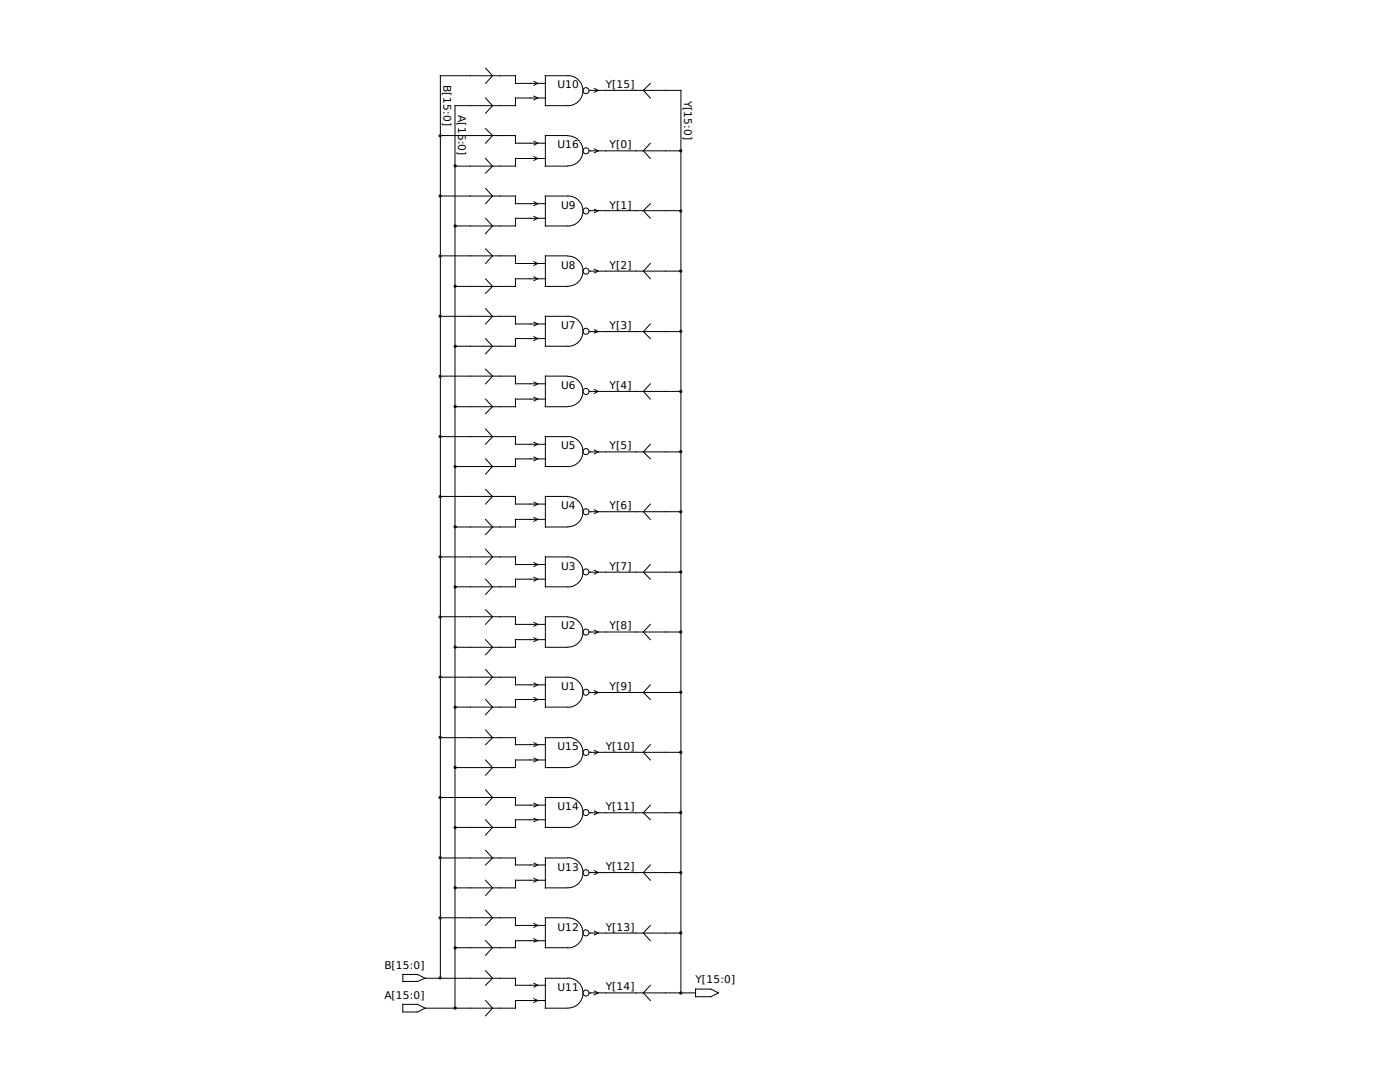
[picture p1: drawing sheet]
<svg xmlns="http://www.w3.org/2000/svg" width="279mm" height="216mm" viewBox="0 0 279 216" stroke-linecap="round" stroke-linejoin="round" font-family="sans-serif">
<g fill="none" stroke="#000" stroke-width=".2">
<path d="M96.9 19.6l1.4 1.5-1.4 1.5M96.9 13.6l1.4 1.5-1.4 1.5M106.6 19.2l.7 .4-.7 .3M106.6 16.3l.7 .3-.7 .4M108.8 16.6h-5.9v-1.5h-15v180.1M108.8 19.6h-5.9v1.5h-12.1v180.1M113.3 15.1h-4.5v6h4.5M113.3 15.1a3 3 0 0 1 3 3 3 3 0 0 1-3 3M117.6 18h18.3v180.1M118.6 17.7l.8 .3-.8 .4M129.8 16.6l-1.4 1.4 1.4 1.6M87.9 27.1h15v1.5h5.9"/>
<path d="M87.9 39.1h15v1.5h5.9M96.9 31.6l1.4 1.5-1.4 1.4M96.9 37.6l1.4 1.5-1.4 1.5M96.9 25.7l1.4 1.4-1.4 1.5M106.6 31.2l.7 .4-.7 .4M106.6 28.2l.7 .4-.7 .4M108.8 31.6h-5.9v1.5h-12.1M113.3 27.1h-4.5v6h4.5M113.3 39.1h-4.5v6h4.5M113.3 27.1a3 3 0 0 1 3 3 3 3 0 0 1-3 3M113.3 39.1a3 3 0 0 1 3 3 3 3 0 0 1-3 3M117.6 30.1h18.3"/>
<path d="M118.6 29.7l.8 .4-.8 .4M129.8 28.6l-1.4 1.5 1.4 1.5M87.9 51.1h15v1.5h5.9M96.9 49.7l1.4 1.4-1.4 1.5M96.9 43.6l1.4 1.5-1.4 1.5M96.9 55.6l1.4 1.6-1.4 1.3M106.6 55.2l.7 .4-.7 .4M106.6 52.2l.7 .4-.7 .4M106.6 43.2l.7 .4-.7 .3M106.6 40.3l.7 .3-.7 .4M108.8 55.6h-5.9v1.6h-12.1M108.8 43.6h-5.9v1.5h-12.1"/>
<path d="M113.3 51.1h-4.5v6.1h4.5M113.3 51.1a3 3 0 0 1 3 3 3 3 0 0 1-3 3M117.6 54.1h18.3M117.6 42h18.3M118.6 53.7l.8 .4-.8 .4M118.6 41.8l.8 .2-.8 .4M129.8 52.6l-1.4 1.5 1.4 1.5M129.8 40.6l-1.4 1.4 1.4 1.6M87.9 75.1h15v1.5h5.9M87.9 63.1h15v1.5h5.9M96.9 73.7l1.4 1.4-1.4 1.5M96.9 61.6l1.4 1.5-1.4 1.5"/>
<path d="M96.9 79.6l1.4 1.6-1.4 1.4M96.9 67.6l1.4 1.5-1.4 1.5M106.6 79.2l.7 .4-.7 .4M106.6 76.2l.7 .4-.7 .4M106.6 67.2l.7 .4-.7 .3M106.6 64.3l.7 .3-.7 .4M108.8 79.6h-5.9v1.6h-12.1M108.8 67.6h-5.9v1.5h-12.1M113.3 63.1h-4.5v6h4.5M113.3 75.1h-4.5v6.1h4.5M113.3 75.1a3 3 0 0 1 3 3 3 3 0 0 1-3 3M113.3 63.1a3 3 0 0 1 3 3 3 3 0 0 1-3 3"/>
<path d="M117.6 78.1h18.3M117.6 66.2h18.3M118.6 77.7l.8 .4-.8 .4M118.6 65.8l.8 .4-.8 .2M129.8 64.6l-1.4 1.6 1.4 1.4M129.8 76.6l-1.4 1.5 1.4 1.5M87.9 99.1h15v1.5h5.9M87.9 87.1h15v1.5h5.9M96.9 97.7l1.4 1.4-1.4 1.5M96.9 85.6l1.4 1.5-1.4 1.5M96.9 91.6l1.4 1.5-1.4 1.5M106.6 91.2l.7 .4-.7 .3"/>
<path d="M106.6 88.3l.7 .3-.7 .4M108.8 91.6h-5.9v1.5h-12.1M113.3 87.1h-4.5v6h4.5M113.3 99.1h-4.5v6.1h4.5M113.3 99.1a3 3 0 0 1 3 3 3 3 0 0 1-3 3M113.3 87.1a3 3 0 0 1 3 3 3 3 0 0 1-3 3M117.6 90.2h18.3M118.6 89.8l.8 .4-.8 .4M129.8 88.6l-1.4 1.6 1.4 1.4M87.9 111.1h15v1.5h5.9M96.9 109.6l1.4 1.5-1.4 1.5M96.9 103.6l1.4 1.6-1.4 1.5"/>
<path d="M96.9 115.6l1.4 1.5-1.4 1.5M106.6 115.2l.7 .4-.7 .4M106.6 112.3l.7 .3-.7 .4M106.6 103.3l.7 .3-.7 .4M106.6 100.2l.7 .4-.7 .4M108.8 115.6h-5.9v1.5h-12.1M108.8 103.6h-5.9v1.6h-12.1M113.3 111.1h-4.5v6h4.5M113.3 111.1a3 3 0 0 1 3 3 3 3 0 0 1-3 3M117.6 114.2h18.3M117.6 102.1h18.3M118.6 113.8l.8 .4-.8 .4"/>
<path d="M118.6 101.7l.8 .4-.8 .4M129.8 112.6l-1.4 1.6 1.4 1.4M129.8 100.6l-1.4 1.5 1.4 1.5M87.9 135.1h15v1.6h5.9M87.9 123.1h15v1.5h5.9M96.9 133.6l1.4 1.5-1.4 1.6M96.9 121.7l1.4 1.4-1.4 1.5M96.9 127.6l1.4 1.6-1.4 1.5M96.9 139.6l1.4 1.5-1.4 1.5M106.6 139.2l.7 .4-.7 .4M106.6 136.3l.7 .4-.7 .3M106.6 127.3l.7 .3-.7 .4"/>
<path d="M106.6 124.2l.7 .4-.7 .4M108.8 139.6h-5.9v1.5h-12.1M108.8 127.6h-5.9v1.6h-12.1M113.3 135.1h-4.5v6h4.5M113.3 123.1h-4.5v6.1h4.5M113.3 135.1a3 3 0 0 1 3 3 3 3 0 0 1-3 3M113.3 123.1a3 3 0 0 1 3 3 3 3 0 0 1-3 3M117.6 138.2h18.3M117.6 126.1h18.3M118.6 137.8l.8 .4-.8 .4M118.6 125.7l.8 .4-.8 .4M129.8 136.7l-1.4 1.5 1.4 1.4"/>
<path d="M129.8 124.6l-1.4 1.5 1.4 1.5M87.9 159.1h15v1.6h5.9M87.9 147.2h15v1.4h5.9M96.9 157.6l1.4 1.5-1.4 1.6M96.9 145.7l1.4 1.5-1.4 1.4M96.9 151.6l1.4 1.6-1.4 1.5M106.6 151.3l.7 .3-.7 .4M106.6 148.2l.7 .4-.7 .4M108.8 151.6h-5.9v1.6h-12.1M113.3 147.2h-4.5v6h4.5M113.3 159.1h-4.5v6h4.5M113.3 159.1a3 3 0 0 1 3 3 3 3 0 0 1-3 3"/>
<path d="M113.3 147.1a3 3 0 0 1 3 3 3 3 0 0 1-3 3M117.6 150.1h18.3M118.6 149.7l.8 .4-.8 .4M129.8 148.6l-1.4 1.5 1.4 1.5M87.9 171.2h15v1.4h5.9M96.9 169.7l1.4 1.5-1.4 1.4M96.9 163.6l1.4 1.5-1.4 1.5M96.9 175.6l1.4 1.6-1.4 1.5M106.6 175.3l.7 .3-.7 .4M106.6 172.2l.7 .4-.7 .4M106.6 163.3l.7 .3-.7 .4M106.6 160.3l.7 .4-.7 .3"/>
<path d="M108.8 175.6h-5.9v1.6h-12.1M108.8 163.6h-5.9v1.5h-12.1M113.3 171.2h-4.5v6h4.5M113.3 171.1a3 3 0 0 1 3 3 3 3 0 0 1-3 3M117.6 174.1h18.3M117.6 162.2h18.3M118.6 173.7l.8 .4-.8 .4M118.6 161.8l.8 .4-.8 .4M129.8 172.6l-1.4 1.5 1.4 1.5M129.8 160.7l-1.4 1.5 1.4 1.4M80.4 194.4h2.9l1.5 .8-1.5 .6h-2.9zM84.8 195.2h18.1v1.4h5.9"/>
<path d="M87.9 183.1h15v1.6h5.9M96.9 193.7l1.4 1.5-1.4 1.4M96.9 181.6l1.4 1.5-1.4 1.6M96.9 199.6l1.4 1.6-1.4 1.5M96.9 187.7l1.4 1.4-1.4 1.5M106.6 199.3l.7 .3-.7 .4M106.6 196.2l.7 .4-.7 .4M106.6 187.3l.7 .4-.7 .3M106.6 184.3l.7 .4-.7 .3M108.8 199.6h-5.9v1.6h-18.1M108.8 187.7h-5.9v1.4h-12.1M113.3 183.1h-4.5v6h4.5"/>
<path d="M113.3 195.2h-4.5v6h4.5M113.3 195.1a3 3 0 0 1 3 3 3 3 0 0 1-3 3M113.3 183.1a3 3 0 0 1 3 3 3 3 0 0 1-3 3M117.6 198.1h21.2M117.6 186.2h18.3M118.6 197.7l.8 .4-.8 .4M118.6 185.8l.8 .4-.8 .4M129.8 196.6l-1.4 1.5 1.4 1.5M129.8 184.7l-1.4 1.5 1.4 1.5M138.8 197.4h3.1l1.5 .7-1.5 .8h-3.1zM80.4 200.4h2.9l1.5 .8-1.5 .7h-2.9z"/>
<circle cx="116.9" cy="18.1" r=".6"/>
<circle cx="87.8" cy="27.1" r=".22"/>
<circle cx="87.8" cy="39.1" r=".22"/>
<circle cx="90.8" cy="33.1" r=".22"/>
<circle cx="116.9" cy="30.1" r=".6"/>
<circle cx="135.9" cy="30.1" r=".22"/>
<circle cx="87.8" cy="51.1" r=".22"/>
<circle cx="90.8" cy="45.1" r=".22"/>
<circle cx="90.8" cy="57.1" r=".22"/>
<circle cx="116.9" cy="42.1" r=".6"/>
<circle cx="116.9" cy="54.1" r=".6"/>
<circle cx="135.9" cy="42.1" r=".22"/>
<circle cx="135.9" cy="54.1" r=".22"/>
<circle cx="87.8" cy="63.1" r=".22"/>
<circle cx="87.8" cy="75.1" r=".22"/>
<circle cx="90.8" cy="69.1" r=".22"/>
<circle cx="116.9" cy="78.1" r=".6"/>
<circle cx="116.9" cy="66.1" r=".6"/>
<circle cx="135.9" cy="66.1" r=".22"/>
<circle cx="135.9" cy="78.1" r=".22"/>
<circle cx="87.8" cy="87.1" r=".22"/>
<circle cx="87.8" cy="99.1" r=".22"/>
<circle cx="90.8" cy="93.1" r=".22"/>
<circle cx="90.8" cy="81.1" r=".22"/>
<circle cx="116.9" cy="90.1" r=".6"/>
<circle cx="135.9" cy="90.1" r=".22"/>
<circle cx="87.8" cy="111.1" r=".22"/>
<circle cx="90.8" cy="117.1" r=".22"/>
<circle cx="90.8" cy="105.1" r=".22"/>
<circle cx="116.9" cy="114.1" r=".6"/>
<circle cx="116.9" cy="102.1" r=".6"/>
<circle cx="135.9" cy="114.1" r=".22"/>
<circle cx="135.9" cy="102.1" r=".22"/>
<circle cx="87.8" cy="135.1" r=".22"/>
<circle cx="87.8" cy="123.1" r=".22"/>
<circle cx="90.8" cy="129.1" r=".22"/>
<circle cx="116.9" cy="126.1" r=".6"/>
<circle cx="116.9" cy="138.1" r=".6"/>
<circle cx="135.9" cy="138.1" r=".22"/>
<circle cx="135.9" cy="126.1" r=".22"/>
<circle cx="87.8" cy="147.1" r=".22"/>
<circle cx="87.8" cy="159.1" r=".22"/>
<circle cx="90.8" cy="141.1" r=".22"/>
<circle cx="90.8" cy="153.1" r=".22"/>
<circle cx="116.9" cy="150.1" r=".6"/>
<circle cx="135.9" cy="150.1" r=".22"/>
<circle cx="87.8" cy="171.1" r=".22"/>
<circle cx="90.8" cy="165.1" r=".22"/>
<circle cx="90.8" cy="177.1" r=".22"/>
<circle cx="116.9" cy="174.1" r=".6"/>
<circle cx="116.9" cy="162.1" r=".6"/>
<circle cx="135.9" cy="162.1" r=".22"/>
<circle cx="135.9" cy="174.1" r=".22"/>
<circle cx="87.8" cy="195.1" r=".22"/>
<circle cx="87.8" cy="183.1" r=".22"/>
<circle cx="90.8" cy="189.1" r=".22"/>
<circle cx="116.9" cy="186.1" r=".6"/>
<circle cx="116.9" cy="198.1" r=".6"/>
<circle cx="135.9" cy="186.1" r=".22"/>
<circle cx="135.9" cy="198.1" r=".22"/>
<circle cx="90.8" cy="201.1" r=".22"/>
</g>
<g font-size="2.1">
<text x="88.5" y="17" transform="rotate(90 88.5 17)">B[15:0]</text>
<text x="111.3" y="17.7">U10</text>
<text x="120.9" y="17.5">Y[15]</text>
<text x="91.4" y="23" transform="rotate(90 91.4 23)">A[15:0]</text>
<text x="136.5" y="20.1" transform="rotate(90 136.5 20.1)">Y[15:0]</text>
<text x="111.3" y="29.6">U16</text>
<text x="121.7" y="29.6">Y[0]</text>
<text x="112" y="41.7">U9</text>
<text x="121.7" y="41.7">Y[1]</text>
<text x="112" y="53.6">U8</text>
<text x="121.7" y="53.6">Y[2]</text>
<text x="112" y="65.7">U7</text>
<text x="121.7" y="65.7">Y[3]</text>
<text x="112" y="77.6">U6</text>
<text x="121.7" y="77.6">Y[4]</text>
<text x="112" y="89.7">U5</text>
<text x="121.7" y="89.7">Y[5]</text>
<text x="112" y="101.6">U4</text>
<text x="121.7" y="101.6">Y[6]</text>
<text x="112" y="113.7">U3</text>
<text x="121.7" y="113.7">Y[7]</text>
<text x="112" y="125.6">U2</text>
<text x="121.7" y="125.6">Y[8]</text>
<text x="112" y="137.7">U1</text>
<text x="121.7" y="137.7">Y[9]</text>
<text x="111.3" y="149.7">U15</text>
<text x="120.9" y="149.6">Y[10]</text>
<text x="111.3" y="161.7">U14</text>
<text x="120.9" y="161.7">Y[11]</text>
<text x="111.3" y="173.7">U13</text>
<text x="120.9" y="173.6">Y[12]</text>
<text x="111.3" y="185.7">U12</text>
<text x="120.9" y="185.7">Y[13]</text>
<text x="76.7" y="193.3">B[15:0]</text>
<text x="111.3" y="197.7">U11</text>
<text x="120.9" y="197.6">Y[14]</text>
<text x="138.8" y="196.2">Y[15:0]</text>
<text x="76.7" y="199.3">A[15:0]</text>
</g>
</svg>
